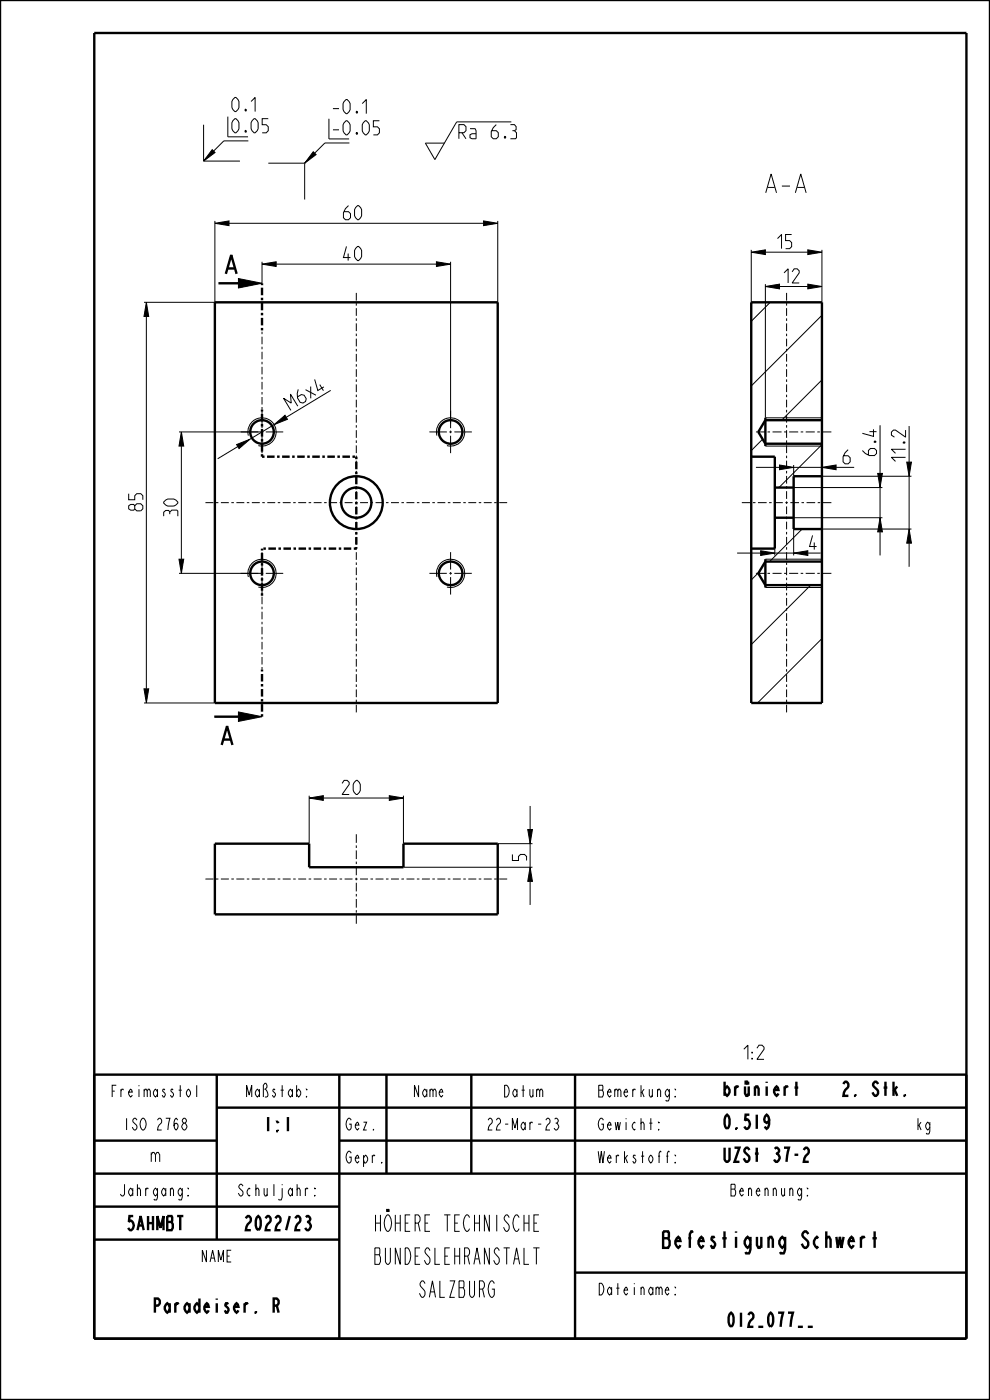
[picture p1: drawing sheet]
<svg xmlns="http://www.w3.org/2000/svg" width="210mm" height="297mm" viewBox="0 0 210 297" stroke-linecap="round" stroke-linejoin="round" font-family="sans-serif">
<g fill="#000">
<path d="M45 31.7l.6 .7-2.4 1.8zM66.4 32.2l.7 .6-2.5 1.8zM45.6 47.4l3-.5v1zM55.6 56l3-.5v1zM92.6 55.5l3 .5-3 .5zM102.6 46.9l3 .5-3 .5zM159.4 53.5l3-.5v1zM171.4 53l3 .5-3 .5zM31 64.1l.5 3h-1zM50.6 59.1l5 1-5 1zM162.4 60.8l3-.5v1zM171.4 60.3l3 .5-3 .5z"/>
<path d="M38.5 91.6l.5 3h-1zM50.2 94.3l2.8-1.1-2.3 2zM58.1 90.1l2.4-2 .5 .9zM165.4 98.6l3 .5-3 .5zM174.4 99.1l3-.5v1zM161.4 116.8l3 .5-3 .5zM168.4 117.3l3-.5v1zM186.2 100.4h1l-.5 3zM186.7 109.8l.5 3h-1zM192.3 98h1l-.5 3zM192.8 112.2l.5 3h-1zM38 118.6h1l-.5 3z"/>
<path d="M30.5 146.1h1l-.5 3zM50.6 151l5 1-5 1zM65.6 169.3l3-.5v1zM82.6 168.8l3 .5-3 .5zM111.9 176h1l-.5 3zM112.4 184l.5 3h-1z"/>
</g>
<g fill="none" stroke="#000" stroke-width=".21">
<path d="M43.2 26.5v7.7M43.2 34.2h7.7M45 31.7l.6 .7-2.4 1.8zM52.7 29.9h-5.2l-4.3 4.3M56.9 34.6h7.7M64.6 34.6v7.7M66.4 32.2l.7 .6-2.5 1.8zM74.1 30.3h-5.2l-4.3 4.3M108.5 25.9h-11.6l-4.7 8-2-3.5h4.1M45.6 47.4l3-.5v1zM45.6 46.9v17.2h-15.1M48.6 47.4h54"/>
<path d="M50.6 59.1l5 1-5 1zM55.6 56l3-.5v1zM55.6 55.5v4.6M58.6 56h34M92.6 55.5l3 .5-3 .5zM95.6 55.5v34.4M102.6 46.9l3 .5-3 .5zM105.6 46.9v17.2M159.4 53.5l3-.5v1zM159.4 53v11.1M162.4 53.5h9M171.4 53l3 .5-3 .5z"/>
<path d="M174.4 53v11.1M31 64.1l.5 3h-1zM31 67.1v79M162.4 60.8l3-.5v1zM162.4 60.3v28.3h12M163.4 64.1l-4 4.1M165.4 60.8h6M171.4 60.3l3 .5-3 .5zM174.4 66.9l-15 15M38 91.6h17.6M38.5 91.6l.5 3h-1zM38.5 94.6v24"/>
<path d="M50.2 94.3l2.8-1.1-2.3 2zM50.4 94.7l-4.2 2.6M52.7 92.4a3 3 0 0 1 2.6-3.8 3 3 0 0 1 3.3 3.3 3 3 0 0 1-3.8 2.6M58.1 90.1l2.4-2 .5 .9zM58.1 90.1l-5.1 3.1M70.2 82.8l-9.5 5.7M92.7 92.4a3 3 0 0 1 2.6-3.8 3 3 0 0 1 3.3 3.3 3 3 0 0 1-3.8 2.6M160.4 99.1h5M161.8 93.2l-2.4 2.4M162.4 94.6h12M165.4 98.6l3 .5-3 .5zM168.4 98.6v2.4"/>
<path d="M168.4 99.1h6M174.4 99.1l3-.5v1zM174.4 80.6l-8.6 8.5M174.4 94.3l-9.2 9.1M177.4 99.1h3.8M186.7 90.2v10.2M192.3 98h1l-.5 3zM192.8 90.4v7.6M38 118.6h1l-.5 3zM156.4 117.3h5M161.4 116.8l3 .5-3 .5zM162.4 118.6h12"/>
<path d="M164.4 117.3h4M164.4 116.4v1.4M168.4 117.3l3-.5v1zM168.4 109.8h18.8M168.4 112.2v5.6M168.4 103.4h18.8M170.2 112.2l-6.9 6.9M174.4 112.2h18.9M174.4 101h18.9M186.2 100.4h1l-.5 3zM186.7 109.8l.5 3h-1zM186.7 103.4v6.4"/>
<path d="M186.7 112.8v5M192.8 112.2l.5 3h-1zM192.8 101v11.2M192.8 115.2v5M38 121.6h17.6M52.7 122.4a3 3 0 0 1 2.6-3.8 3 3 0 0 1 3.3 3.3 3 3 0 0 1-3.8 2.6M92.7 122.4a3 3 0 0 1 2.6-3.8 3 3 0 0 1 3.3 3.3 3 3 0 0 1-3.8 2.6M161 121.4l-1.6 1.6M162.4 124.6h12M172 124.1l-12.6 12.6M174.4 135.5l-13.7 13.6M30.5 146.1h1l-.5 3z"/>
<path d="M30.5 149.1h15.1M50.6 151l5 1-5 1zM65.6 169.3l3-.5v1zM65.6 168.8v10.2M68.6 169.3h14M82.6 168.8l3 .5-3 .5zM85.6 168.8v10.2M105.6 179h7.3M111.9 176h1l-.5 3zM112.4 171v5M112.4 179v5M85.6 184h27.3"/>
<path d="M112.4 184l.5 3h-1zM112.4 187v5"/>
</g>
<g fill="none" stroke="#000" stroke-width=".51">
<path d="M0 0h210v297h-210zM20 7h185v277h-185zM47.9 58.1l1.2-4 1.1 4M48.3 57h1.5M45.6 64.1h60v85h-60zM46.3 60.1h4.3M159.4 64.1h15v85h-15zM159.4 96.9h5v19.5h-5M162.4 88.6v6M174.4 89.1h-12l-1.5 2.5 1.5 2.5h12M162.4 118.6v6M164.4 109.8h4"/>
<path d="M164.4 103.4h4M174.4 119.1h-12l-1.5 2.5 1.5 2.5h12M174.4 101h-6v11.2h6M45.5 152h5.1M47 158l1.2-4 1.1 4M47.4 156.9h1.5M45.6 179h20v5h20v-5h20v15h-60zM20 228h185v56M46 235h159M46 228v35M72 228v56M82 228v21"/>
<path d="M100 228v21M122 228v56M178.9 230l.4-.5h.3a1 1 0 0 1-.3 1.7l-.4 1.3h1.1M20 242h26M20 249h185M20 256h52M72 242h133M20 263h52M122 270h83"/>
<circle cx="75.6" cy="106.6" r="5.6"/>
<circle cx="75.6" cy="106.6" r="3.2"/>
</g>
<path d="M55.6 70.1v-10M55.6 96.9v-10M55.6 96.9h20M75.6 96.9v19.5M75.6 116.4h-20M55.6 126.4v-10M55.6 152v-10" fill="none" stroke="#000" stroke-width=".51" stroke-dasharray=".5 .5 1.6 .5" stroke-linecap="butt"/>
<path d="M55.6 86.9v-16.8M55.6 142v-15.6" fill="none" stroke="#000" stroke-width=".21" stroke-dasharray=".5 .5 1.6 .5" stroke-linecap="butt"/>
<!-- layer: A_ACHSEN -->
<g fill="none" stroke="#000" stroke-width=".21">
<path d="M75.6 62.1v1.7M75.6 64.3v.5M75.6 65.4v1.6M75.6 67.5v.6M75.6 68.6v1.6M75.6 70.8v.5M75.6 71.8v1.7M75.6 74v.5M75.6 75.1v1.6M75.6 77.2v.6M75.6 78.3v1.6M166.9 62.1v1.7"/>
<path d="M166.9 64.3v.5M166.9 65.4v1.6M166.9 67.5v.6M166.9 68.6v1.6M166.9 70.8v.5M166.9 71.8v1.7M166.9 74v.5M166.9 75.1v1.6M166.9 77.2v.6M166.9 78.3v1.6M51.1 91.6h3.7M55.3 91.6h.5"/>
<path d="M55.6 87.1v3.7M55.6 91.4v.5M55.6 92.4v3.7M56.4 91.6h3.7M75.6 80.5v.5M75.6 81.5v1.7M75.6 83.7v.6M75.6 84.8v1.6M75.6 87v.5M75.6 88v1.7M75.6 90.2v.5M75.6 91.3v1.6"/>
<path d="M75.6 93.4v.6M75.6 94.5v1.6M75.6 96.7v.5M75.6 97.7v1.7M75.6 99.9v.5M91.1 91.6h3.7M95.3 91.6h.5M95.6 87.1v3.7M95.6 91.4v.5M95.6 92.4v3.7M96.4 91.6h3.7M160.4 91.6h1.9"/>
<path d="M162.8 91.6h.5M163.9 91.6h1.9M166.3 91.6h.6M166.9 80.5v.5M166.9 81.5v1.7M166.9 83.7v.6M166.9 84.8v1.6M166.9 87v.5M166.9 88v1.7M166.9 90.2v.5M166.9 91.3v1.6M166.9 93.4v.6"/>
<path d="M166.9 94.5v1.6M166.9 96.7v.5M166.9 97.7v1.7M166.9 99.9v.5M167.4 91.6h1.9M169.8 91.6h.6M170.9 91.6h1.9M173.4 91.6h.5M174.4 91.6h2M43.6 106.6h1.7M45.8 106.6h.5M46.9 106.6h1.6"/>
<path d="M49.1 106.6h.5M50.1 106.6h1.7M52.4 106.6h.5M53.4 106.6h1.7M55.6 117.1v3.7M55.6 106.6h.6M56.7 106.6h1.7M58.9 106.6h.5M60 106.6h1.7M62.2 106.6h.5M63.3 106.6h1.6M65.5 106.6h.5"/>
<path d="M66.5 106.6h1.7M68.8 106.6h.5M69.8 106.6h1.7M72 106.6h.6M73.1 106.6h1.7M75.3 106.6h.5M75.6 101v1.6M75.6 103.1v.6M75.6 104.2v1.6M75.6 106.4v.5M75.6 107.4v1.7M75.6 109.6v.5"/>
<path d="M75.6 110.7v1.6M75.6 112.8v.6M75.6 113.9v1.6M75.6 116.1v.5M75.6 117.1v1.7M75.6 119.3v.5M76.4 106.6h1.7M78.6 106.6h.5M79.7 106.6h1.6M81.9 106.6h.5M82.9 106.6h1.7M85.2 106.6h.5"/>
<path d="M86.2 106.6h1.7M88.4 106.6h.6M89.5 106.6h1.7M91.7 106.6h.5M92.8 106.6h1.7M95 106.6h.5M95.6 117.1v3.7M96.1 106.6h1.6M98.3 106.6h.5M99.3 106.6h1.7M101.6 106.6h.5M102.6 106.6h1.7"/>
<path d="M104.8 106.6h.6M105.9 106.6h1.7M157.4 106.6h1.8M159.7 106.6h.6M160.8 106.6h1.8M163.2 106.6h.5M164.2 106.6h1.9M166.6 106.6h.5M166.9 101v1.6M166.9 103.1v.6M166.9 104.2v1.6M166.9 106.4v.5"/>
<path d="M166.9 107.4v1.7M166.9 109.6v.5M166.9 110.7v1.6M166.9 112.8v.6M166.9 113.9v1.6M166.9 116.1v.5M166.9 117.1v1.7M166.9 119.3v.5M167.7 106.6h1.8M170 106.6h.6M171.1 106.6h1.8M173.5 106.6h.5"/>
<path d="M174.5 106.6h1.9M51.1 121.6h3.7M55.3 121.6h.5M55.6 121.4v.5M55.6 122.4v3.7M56.4 121.6h3.7M75.6 120.4v1.6M75.6 122.5v.6M75.6 123.6v1.6M75.6 125.8v.5M75.6 126.8v1.7M75.6 129v.5"/>
<path d="M75.6 130.1v1.6M75.6 132.3v.5M75.6 133.3v1.7M75.6 135.5v.5M75.6 136.6v1.6M75.6 138.7v.6M75.6 139.8v1.6M91.1 121.6h3.7M95.3 121.6h.5M95.6 121.4v.5M95.6 122.4v3.7M96.4 121.6h3.7"/>
<path d="M160.4 121.6h1.9M162.8 121.6h.5M163.9 121.6h1.9M166.3 121.6h.6M166.9 120.4v1.6M166.9 122.5v.6M166.9 123.6v1.6M166.9 125.8v.5M166.9 126.8v1.7M166.9 129v.5M166.9 130.1v1.6M166.9 132.3v.5"/>
<path d="M166.9 133.3v1.7M166.9 135.5v.5M166.9 136.6v1.6M166.9 138.7v.6M166.9 139.8v1.6M167.4 121.6h1.9M169.8 121.6h.6M170.9 121.6h1.9M173.4 121.6h.5M174.4 121.6h2M75.6 142v.5M75.6 143v1.7"/>
<path d="M75.6 145.2v.5M75.6 146.3v1.6M75.6 148.4v.6M75.6 149.5v1.6M166.9 142v.5M166.9 143v1.7M166.9 145.2v.5M166.9 146.3v1.6M166.9 148.4v.6M166.9 149.5v1.6M75.6 177v1.8M75.6 179.3v.6"/>
<path d="M43.6 186.5h1.7M45.8 186.5h.5M46.9 186.5h1.6M49.1 186.5h.5M50.1 186.5h1.7M52.4 186.5h.5M53.4 186.5h1.7M55.6 186.5h.6M56.7 186.5h1.7M58.9 186.5h.5M60 186.5h1.7M62.2 186.5h.5"/>
<path d="M63.3 186.5h1.6M65.5 186.5h.5M66.5 186.5h1.7M68.8 186.5h.5M69.8 186.5h1.7M72 186.5h.6M73.1 186.5h1.7M75.3 186.5h.5M75.6 180.4v1.8M75.6 182.8v.5M75.6 183.8v1.9M75.6 186.2v.5"/>
<path d="M75.6 187.3v1.8M75.6 189.6v.6M75.6 190.7v1.8M75.6 193.1v.5M75.6 194.1v1.9M76.4 186.5h1.7M78.6 186.5h.5M79.7 186.5h1.6M81.9 186.5h.5M82.9 186.5h1.7M85.2 186.5h.5M86.2 186.5h1.7"/>
<path d="M88.4 186.5h.6M89.5 186.5h1.7M91.7 186.5h.5M92.8 186.5h1.7M95 186.5h.5M96.1 186.5h1.6M98.3 186.5h.5M99.3 186.5h1.7M101.6 186.5h.5M102.6 186.5h1.7M104.8 186.5h.6M105.9 186.5h1.7"/>
</g>
<g fill="none" stroke="#000" stroke-width=".51">
<circle cx="55.6" cy="91.6" r="2.5"/>
<circle cx="95.6" cy="91.6" r="2.5"/>
<circle cx="55.6" cy="121.6" r="2.5"/>
<circle cx="95.6" cy="121.6" r="2.5"/>
</g>
<text font-size="5.2" x="162.8" y="40.9">A-A</text>
<g font-size="4.6">
<text x="77.1" y="261.2">HÖHERE TECHNISCHE</text>
<text x="77.1" y="268.2">BUNDESLEHRANSTALT</text>
<text x="137.5" y="264.7">Befestigung Schwert</text>
<text x="87.6" y="275.2">SALZBURG</text>
</g>
<g font-size="3.9">
<text x="49.2" y="23.7">0.1</text>
<text x="49.2" y="28.2">0.05</text>
<text x="70.6" y="24.1">-0.1</text>
<text x="70.6" y="28.6">-0.05</text>
<text x="97.3" y="29.4">Ra 6.3</text>
<text x="72.9" y="46.6">60</text>
<text x="164.9" y="52.8">15</text>
<text x="72.9" y="55.3">40</text>
<text x="166.3" y="60">12</text>
<text x="61.7" y="87.1" transform="rotate(-31 61.7 87.1)">M6x4</text>
<text x="178.8" y="98.4">6</text>
<text x="185.9" y="96.6" transform="rotate(-90 185.9 96.6)">6.4</text>
<text x="192.1" y="97.9" transform="rotate(-90 192.1 97.9)">11.2</text>
<text x="30.3" y="108.4" transform="rotate(-90 30.3 108.4)">85</text>
<text x="37.7" y="109.5" transform="rotate(-90 37.7 109.5)">30</text>
<text x="171.7" y="116.6">4</text>
<text x="72.6" y="168.5">20</text>
<text x="111.7" y="182.5" transform="rotate(-90 111.7 182.5)">5</text>
<text x="155.9" y="224.7">1:2</text>
<text x="153.2" y="232.5">brüniert</text>
<text x="181.3" y="232.5">2. Stk.</text>
<text x="55.5" y="240">1:1</text>
<text x="153.2" y="239.5">0.519</text>
<text x="31.6" y="246.5">m</text>
<text x="153.2" y="246.5">UZSt 37-2</text>
<text x="26" y="261">5AHMBT</text>
<text x="50.8" y="261">2022/23</text>
<text x="30.8" y="278.5">Paradeiser. R</text>
<text x="152.9" y="281.5">012_077__</text>
</g>
<g font-size="3.3">
<text x="22.3" y="232.7">Freimasstol</text>
<text x="51.2" y="232.7">Maßstab:</text>
<text x="87.1" y="232.7">Name</text>
<text x="106.1" y="232.7">Datum</text>
<text x="127.1" y="232.7">Bemerkung:</text>
<text x="25.2" y="239.7">ISO 2768</text>
<text x="73.2" y="239.7">Gez.</text>
<text x="102.2" y="239.7">22-Mar-23</text>
<text x="127.1" y="239.7">Gewicht:</text>
<text x="194.2" y="239.7">kg</text>
<text x="73.2" y="246.7">Gepr.</text>
<text x="127.1" y="246.7">Werkstoff:</text>
<text x="24.2" y="253.7">Jahrgang:</text>
<text x="49.2" y="253.7">Schuljahr:</text>
<text x="153.7" y="253.7">Benennung:</text>
<text x="42.1" y="267.7">NAME</text>
<text x="127.1" y="274.7">Dateiname:</text>
</g>
</svg>
